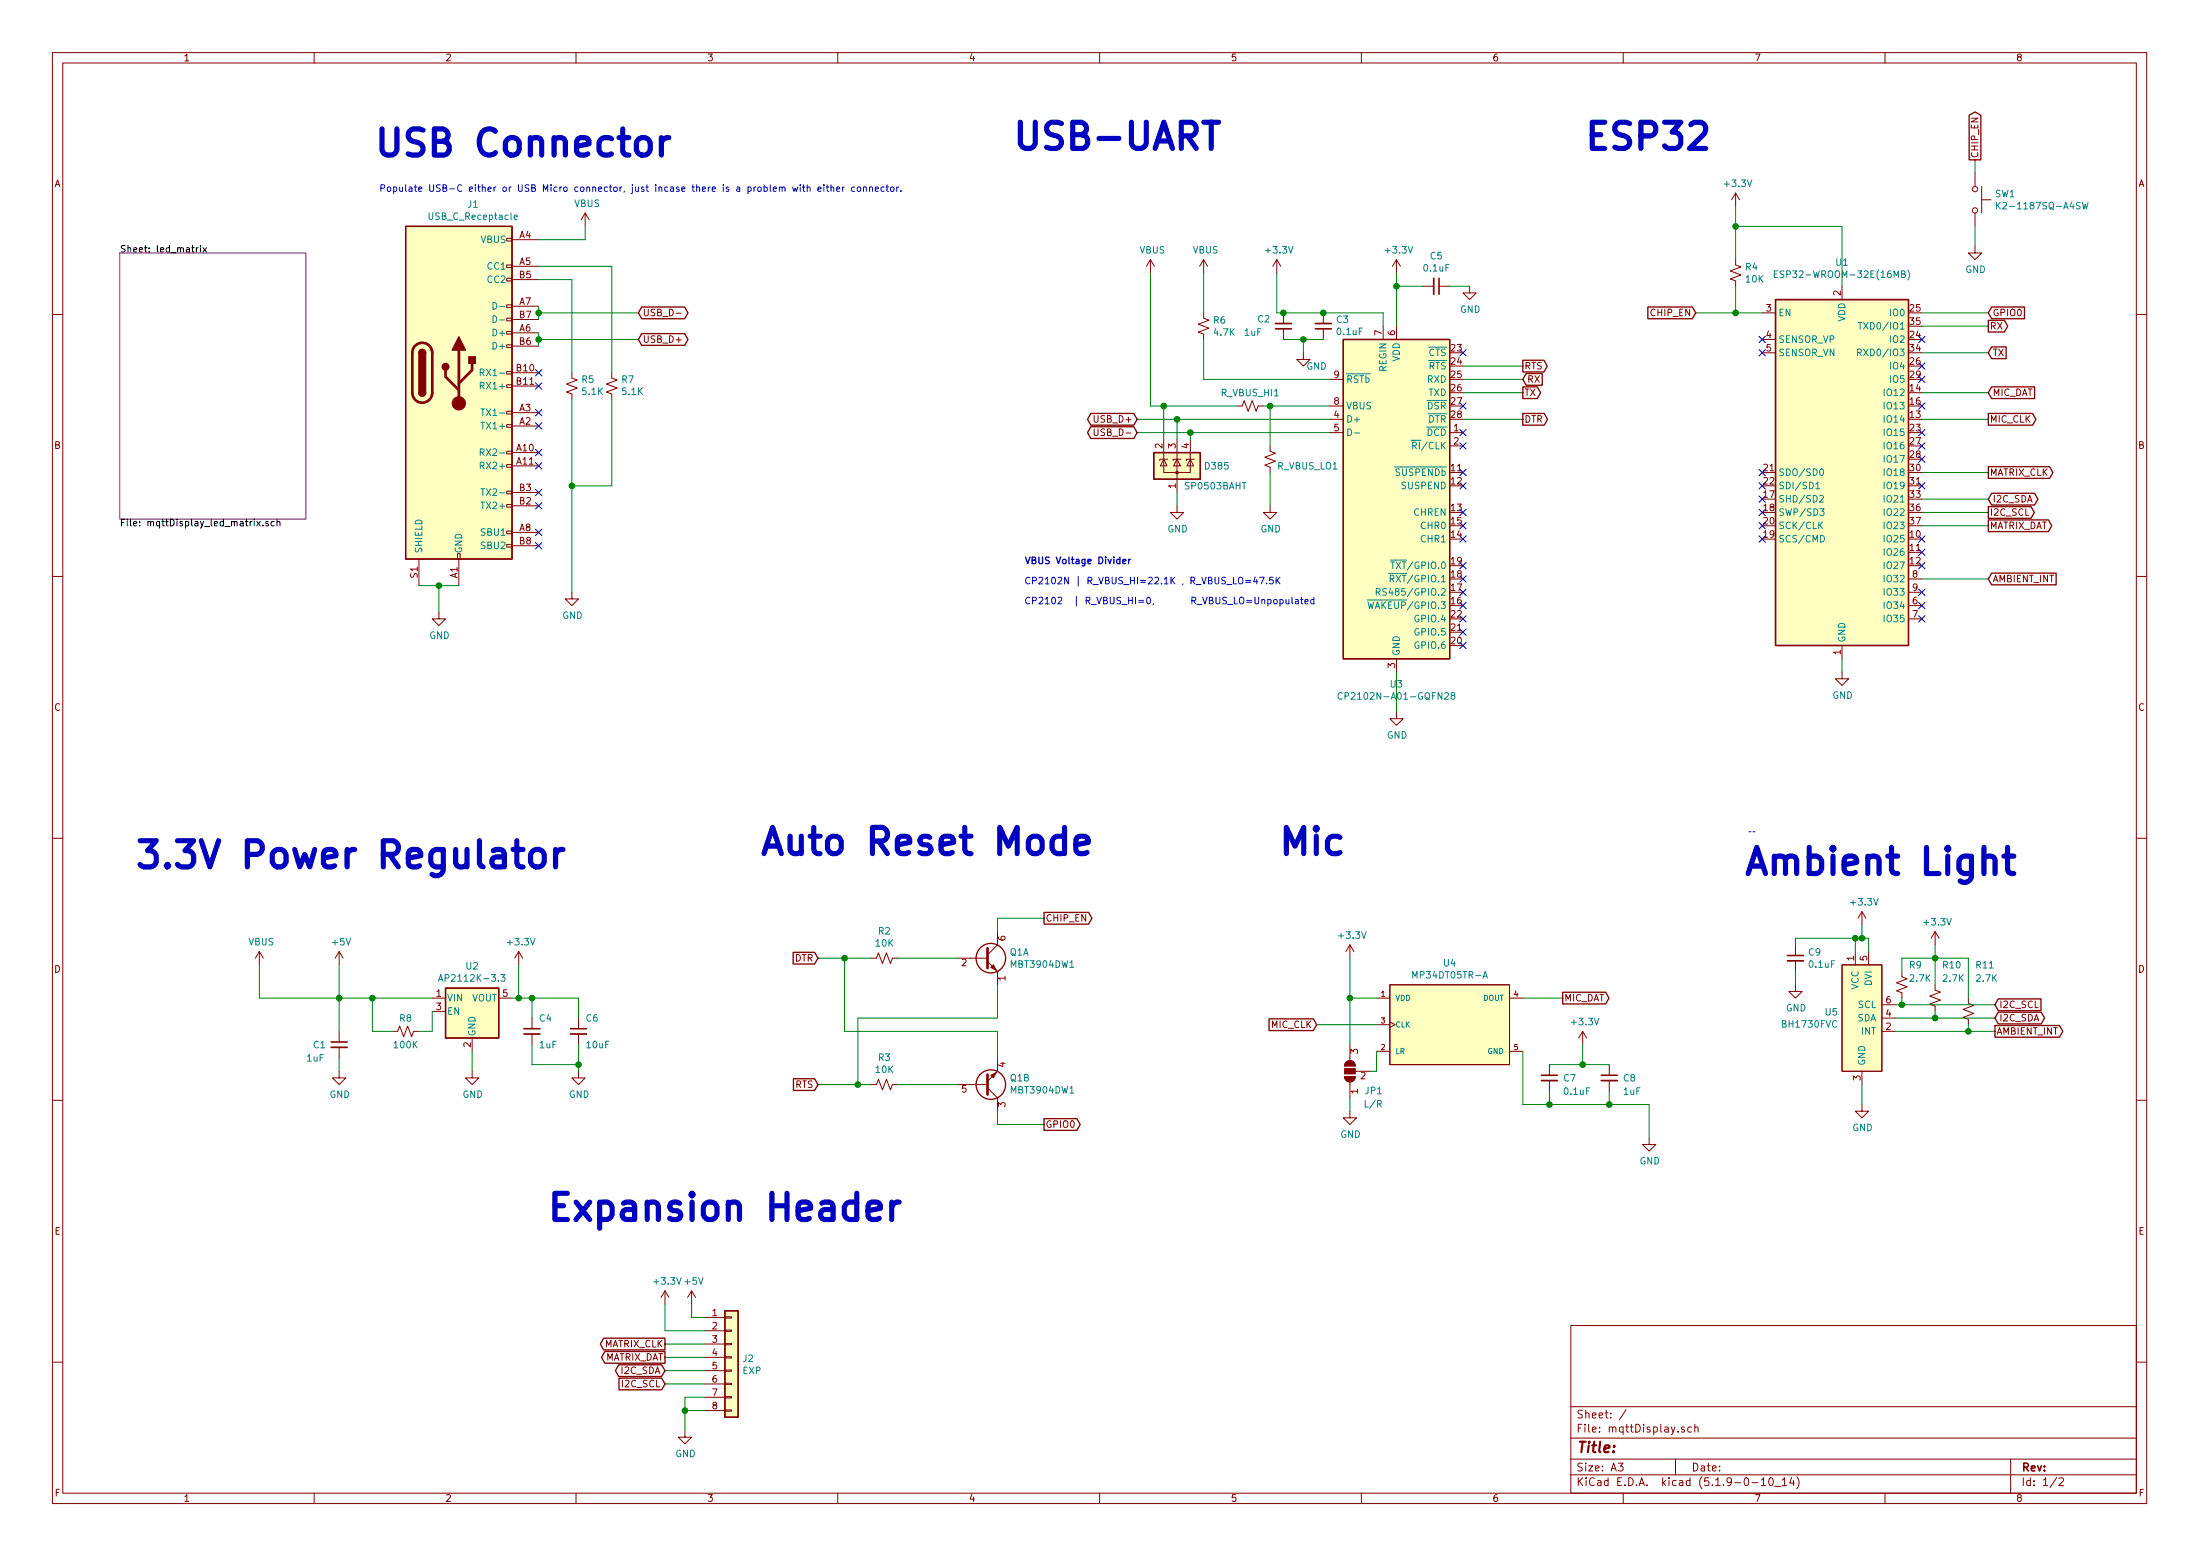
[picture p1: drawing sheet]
EESchema Schematic File Version 4
EELAYER 30 0
EELAYER END
$Descr A3 16535 11693
encoding utf-8
Sheet 1 2
Title ""
Date ""
Rev ""
Comp ""
Comment1 ""
Comment2 ""
Comment3 ""
Comment4 ""
$EndDescr
$Sheet
S 900  1900 1400 2000
U AC18FB37
F0 "led_matrix" 50
F1 "mqttDisplay_led_matrix.sch" 50
$EndSheet
Wire Wire Line
	5000 10300 5300 10300
Wire Wire Line
	5000 10400 5300 10400
Text GLabel 5000 10400 0    50   Input ~ 0
I2C_SCL
Text GLabel 5000 10300 0    50   BiDi ~ 0
I2C_SDA
Connection ~ 5150 10600
Wire Wire Line
	5150 10500 5150 10600
Wire Wire Line
	5300 10500 5150 10500
$Comp
L power:GND #PWR0944
U 1 1
P 5150 10750
F 0 "#PWR0944" H 5150 10500 50  0001 C CNN
F 1 "GND" H 5155 10577 50  0000 C CNN
F 2 "" H 5150 10750 50  0001 C CNN
F 3 "" H 5150 10750 50  0001 C CNN
	1    5150 10750
	1    0    0    -1  
$EndComp
Wire Wire Line
	5150 10600 5150 10750
Wire Wire Line
	5300 10600 5150 10600
Wire Wire Line
	5000 10200 5300 10200
Wire Wire Line
	5000 10100 5300 10100
Text GLabel 5000 10200 0    50   Output ~ 0
MATRIX_DAT
Text GLabel 5000 10100 0    50   Output ~ 0
MATRIX_CLK
$Comp
L Connector_Generic:Conn_01x08 J2
U 1 1
P 5500 10200
F 0 "J2" H 5580 10192 50  0000 L CNN
F 1 "EXP" H 5580 10101 50  0000 L CNN
F 2 "Connector_PinHeader_2.54mm:PinHeader_1x08_P2.54mm_Vertical" H 5500 10200 50  0001 C CNN
F 3 "~" H 5500 10200 50  0001 C CNN
F 4 "C50981" H 5500 10200 50  0001 C CNN "LCSC#"
	1    5500 10200
	1    0    0    -1  
$EndComp
Wire Wire Line
	5000 10000 5300 10000
Wire Wire Line
	5000 9800 5000 10000
Wire Wire Line
	5200 9900 5300 9900
Wire Wire Line
	5200 9800 5200 9900
$Comp
L power:+3.3V #PWR0943
U 1 1
P 5000 9800
F 0 "#PWR0943" H 5000 9650 50  0001 C CNN
F 1 "+3.3V" H 5015 9973 50  0000 C CNN
F 2 "" H 5000 9800 50  0001 C CNN
F 3 "" H 5000 9800 50  0001 C CNN
	1    5000 9800
	1    0    0    -1  
$EndComp
$Comp
L power:+5V #PWR0942
U 1 1
P 5200 9800
F 0 "#PWR0942" H 5200 9650 50  0001 C CNN
F 1 "+5V" H 5215 9973 50  0000 C CNN
F 2 "" H 5200 9800 50  0001 C CNN
F 3 "" H 5200 9800 50  0001 C CNN
	1    5200 9800
	1    0    0    -1  
$EndComp
Text Notes 4100 9200 0    197  ~ 39
Expansion Header
Wire Notes Line
	13150 6250 13200 6250
Text Notes 13100 6600 0    197  ~ 39
Ambient Light
$Comp
L 3340_kicad:BH1730FVC U5
U 1 1
P 14000 7650
F 0 "U5" H 13823 7696 50  0000 R CNN
F 1 "BH1730FVC" H 13823 7605 50  0000 R CNN
F 2 "3340:WSOF6" H 13350 8500 50  0001 C CNN
F 3 "https://datasheet.lcsc.com/szlcsc/ROHM-Semicon-BH1730FVC-TR_C79616.pdf" H 13350 8500 50  0001 C CNN
F 4 "C79616" H 14000 7650 50  0001 C CNN "LCSC#"
	1    14000 7650
	1    0    0    -1  
$EndComp
$Comp
L power:GND #PWR0949
U 1 1
P 14000 8300
F 0 "#PWR0949" H 14000 8050 50  0001 C CNN
F 1 "GND" H 14005 8127 50  0000 C CNN
F 2 "" H 14000 8300 50  0001 C CNN
F 3 "" H 14000 8300 50  0001 C CNN
	1    14000 8300
	1    0    0    -1  
$EndComp
Wire Wire Line
	14000 8300 14000 8150
$Comp
L power:+3.3V #PWR0950
U 1 1
P 14000 6950
F 0 "#PWR0950" H 14000 6800 50  0001 C CNN
F 1 "+3.3V" H 14015 7123 50  0000 C CNN
F 2 "" H 14000 6950 50  0001 C CNN
F 3 "" H 14000 6950 50  0001 C CNN
	1    14000 6950
	1    0    0    -1  
$EndComp
Wire Wire Line
	13950 7150 13950 7050
Wire Wire Line
	13950 7050 14000 7050
Wire Wire Line
	14000 7050 14000 6950
Wire Wire Line
	14050 7150 14050 7050
Wire Wire Line
	14050 7050 14000 7050
Connection ~ 14000 7050
$Comp
L Device:C_Small C9
U 1 1
P 13500 7200
F 0 "C9" H 13592 7246 50  0000 L CNN
F 1 "0.1uF" H 13592 7155 50  0000 L CNN
F 2 "Capacitor_SMD:C_0603_1608Metric_Pad1.08x0.95mm_HandSolder" H 13500 7200 50  0001 C CNN
F 3 "~" H 13500 7200 50  0001 C CNN
F 4 "C478888" H 13500 7200 50  0001 C CNN "LCSC#"
	1    13500 7200
	1    0    0    -1  
$EndComp
$Comp
L power:GND #PWR0951
U 1 1
P 13500 7400
F 0 "#PWR0951" H 13500 7150 50  0001 C CNN
F 1 "GND" H 13505 7227 50  0000 C CNN
F 2 "" H 13500 7400 50  0001 C CNN
F 3 "" H 13500 7400 50  0001 C CNN
	1    13500 7400
	1    0    0    -1  
$EndComp
Wire Wire Line
	13500 7400 13500 7300
Wire Wire Line
	13500 7100 13500 7050
Wire Wire Line
	13500 7050 13950 7050
Connection ~ 13950 7050
Text GLabel 15000 7550 2    50   Input ~ 0
I2C_SCL
Text GLabel 15000 7650 2    50   BiDi ~ 0
I2C_SDA
Text GLabel 15000 7750 2    50   Output ~ 0
AMBIENT_INT
Wire Wire Line
	14250 7750 14800 7750
Wire Wire Line
	14250 7650 14550 7650
Wire Wire Line
	14250 7550 14300 7550
$Comp
L Device:R_Small_US R9
U 1 1
P 14300 7400
F 0 "R9" H 14350 7550 50  0000 L CNN
F 1 "2.7K" H 14350 7450 50  0000 L CNN
F 2 "Resistor_SMD:R_0603_1608Metric_Pad0.98x0.95mm_HandSolder" H 14300 7400 50  0001 C CNN
F 3 "~" H 14300 7400 50  0001 C CNN
F 4 "C403121" H 14300 7400 50  0001 C CNN "LCSC#"
	1    14300 7400
	1    0    0    -1  
$EndComp
$Comp
L Device:R_Small_US R10
U 1 1
P 14550 7500
F 0 "R10" H 14600 7750 50  0000 L CNN
F 1 "2.7K" H 14600 7650 50  0000 L CNN
F 2 "Resistor_SMD:R_0603_1608Metric_Pad0.98x0.95mm_HandSolder" H 14550 7500 50  0001 C CNN
F 3 "~" H 14550 7500 50  0001 C CNN
F 4 "C403121" H 14550 7500 50  0001 C CNN "LCSC#"
	1    14550 7500
	1    0    0    -1  
$EndComp
$Comp
L Device:R_Small_US R11
U 1 1
P 14800 7600
F 0 "R11" H 14850 7950 50  0000 L CNN
F 1 "2.7K" H 14850 7850 50  0000 L CNN
F 2 "Resistor_SMD:R_0603_1608Metric_Pad0.98x0.95mm_HandSolder" H 14800 7600 50  0001 C CNN
F 3 "~" H 14800 7600 50  0001 C CNN
F 4 "C403121" H 14800 7600 50  0001 C CNN "LCSC#"
	1    14800 7600
	1    0    0    -1  
$EndComp
Wire Wire Line
	14800 7750 14800 7700
Connection ~ 14800 7750
Wire Wire Line
	14800 7750 15000 7750
Wire Wire Line
	14550 7650 14550 7600
Connection ~ 14550 7650
Wire Wire Line
	14550 7650 15000 7650
Wire Wire Line
	14300 7550 14300 7500
Connection ~ 14300 7550
Wire Wire Line
	14300 7550 15000 7550
$Comp
L power:+3.3V #PWR0952
U 1 1
P 14550 7100
F 0 "#PWR0952" H 14550 6950 50  0001 C CNN
F 1 "+3.3V" H 14565 7273 50  0000 C CNN
F 2 "" H 14550 7100 50  0001 C CNN
F 3 "" H 14550 7100 50  0001 C CNN
	1    14550 7100
	1    0    0    -1  
$EndComp
Wire Wire Line
	14300 7300 14300 7200
Wire Wire Line
	14300 7200 14550 7200
Wire Wire Line
	14550 7200 14550 7100
Wire Wire Line
	14550 7400 14550 7200
Connection ~ 14550 7200
Wire Wire Line
	14800 7500 14800 7200
Wire Wire Line
	14800 7200 14550 7200
$Comp
L eec:MP34DT05TR-A U4
U 1 1
P 10250 7500
F 0 "U4" H 10900 7765 50  0000 C CNN
F 1 "MP34DT05TR-A" H 10900 7674 50  0000 C CNN
F 2 "STM_MIC:STMicroelectronics-HCLGA-DM00231908-0-3-MFG" H 10250 7900 50  0001 L CNN
F 3 "https://www.st.com/resource/en/datasheet/mp34dt05-a.pdf" H 10250 8000 50  0001 L CNN
F 4 "No" H 10250 8100 50  0001 L CNN "automotive"
F 5 "100pF" H 10250 8200 50  0001 L CNN "capacitance"
F 6 "IC" H 10250 8300 50  0001 L CNN "category"
F 7 "650uA" H 10250 8400 50  0001 L CNN "current"
F 8 "Electromechanical" H 10250 8500 50  0001 L CNN "device class L1"
F 9 "Audio Products" H 10250 8600 50  0001 L CNN "device class L2"
F 10 "Microphones" H 10250 8700 50  0001 L CNN "device class L3"
F 11 "MICROPHONE MEMS DIGITAL PDM OMNI" H 10250 8800 50  0001 L CNN "digikey description"
F 12 "497-17809-1-ND" H 10250 8900 50  0001 L CNN "digikey part number"
F 13 "Omidirectional" H 10250 9000 50  0001 L CNN "direction"
F 14 "2.4MHz" H 10250 9100 50  0001 L CNN "frequency"
F 15 "1.1mm" H 10250 9200 50  0001 L CNN "height"
F 16 "Yes" H 10250 9300 50  0001 L CNN "lead free"
F 17 "41343c4dff45ba6f" H 10250 9400 50  0001 L CNN "library id"
F 18 "STMicroelectronics" H 10250 9500 50  0001 L CNN "manufacturer"
F 19 "3.6V" H 10250 9600 50  0001 L CNN "max supply voltage"
F 20 "1.6V" H 10250 9700 50  0001 L CNN "min supply voltage"
F 21 "MP34DT05: 3.6 V MEMS Audio Sensor Omnidirectional Digital Microphone - HCLGA-4LD" H 10250 9800 50  0001 L CNN "mouser description"
F 22 "511-MP34DT05TR-A" H 10250 9900 50  0001 L CNN "mouser part number"
F 23 "1.8V" H 10250 10000 50  0001 L CNN "operating supply voltage"
F 24 "HCLGA-4" H 10250 10100 50  0001 L CNN "package"
F 25 "Yes" H 10250 10200 50  0001 L CNN "rohs"
F 26 "+85°C" H 10250 10300 50  0001 L CNN "temperature range high"
F 27 "-40°C" H 10250 10400 50  0001 L CNN "temperature range low"
F 28 "C2688664" H 10250 7500 50  0001 C CNN "LCSC#"
	1    10250 7500
	1    0    0    -1  
$EndComp
Text Notes 9600 6450 0    197  ~ 39
Mic
$Comp
L power:+3.3V #PWR0945
U 1 1
P 10150 7200
F 0 "#PWR0945" H 10150 7050 50  0001 C CNN
F 1 "+3.3V" H 10165 7373 50  0000 C CNN
F 2 "" H 10150 7200 50  0001 C CNN
F 3 "" H 10150 7200 50  0001 C CNN
	1    10150 7200
	1    0    0    -1  
$EndComp
Wire Wire Line
	10150 7200 10150 7500
Wire Wire Line
	10150 7500 10350 7500
$Comp
L power:GND #PWR0946
U 1 1
P 12400 8550
F 0 "#PWR0946" H 12400 8300 50  0001 C CNN
F 1 "GND" H 12405 8377 50  0000 C CNN
F 2 "" H 12400 8550 50  0001 C CNN
F 3 "" H 12400 8550 50  0001 C CNN
	1    12400 8550
	1    0    0    -1  
$EndComp
$Comp
L Jumper:SolderJumper_3_Open JP1
U 1 1
P 10150 8050
F 0 "JP1" V 10000 7800 50  0000 L CNN
F 1 "L/R" V 9900 7800 50  0000 L CNN
F 2 "Jumper:SolderJumper-3_P1.3mm_Open_RoundedPad1.0x1.5mm" H 10150 8050 50  0001 C CNN
F 3 "~" H 10150 8050 50  0001 C CNN
F 4 "--" H 10150 8050 50  0001 C CNN "LCSC#"
	1    10150 8050
	0    -1   -1   0   
$EndComp
Connection ~ 10150 7500
$Comp
L power:GND #PWR0947
U 1 1
P 10150 8350
F 0 "#PWR0947" H 10150 8100 50  0001 C CNN
F 1 "GND" H 10155 8177 50  0000 C CNN
F 2 "" H 10150 8350 50  0001 C CNN
F 3 "" H 10150 8350 50  0001 C CNN
	1    10150 8350
	1    0    0    -1  
$EndComp
Text GLabel 9900 7700 0    50   Input ~ 0
MIC_CLK
Wire Wire Line
	9900 7700 10350 7700
Text GLabel 11750 7500 2    50   Output ~ 0
MIC_DAT
Wire Wire Line
	11450 7500 11750 7500
Wire Wire Line
	10150 8350 10150 8250
Wire Wire Line
	10150 7850 10150 7500
Wire Wire Line
	11450 7900 11450 8300
$Comp
L Device:C_Small C7
U 1 1
P 11650 8100
F 0 "C7" H 11750 8100 50  0000 L CNN
F 1 "0.1uF" H 11750 8000 50  0000 L CNN
F 2 "Capacitor_SMD:C_0603_1608Metric_Pad1.08x0.95mm_HandSolder" H 11650 8100 50  0001 C CNN
F 3 "~" H 11650 8100 50  0001 C CNN
F 4 "C478888" H 11650 8100 50  0001 C CNN "LCSC#"
	1    11650 8100
	1    0    0    -1  
$EndComp
$Comp
L Device:C_Small C8
U 1 1
P 12100 8100
F 0 "C8" H 12200 8100 50  0000 L CNN
F 1 "1uF" H 12200 8000 50  0000 L CNN
F 2 "Capacitor_SMD:C_0603_1608Metric_Pad1.08x0.95mm_HandSolder" H 12100 8100 50  0001 C CNN
F 3 "~" H 12100 8100 50  0001 C CNN
F 4 "C272771" H 12100 8100 50  0001 C CNN "LCSC#"
	1    12100 8100
	1    0    0    -1  
$EndComp
Wire Wire Line
	11450 8300 11650 8300
Wire Wire Line
	12400 8300 12400 8550
$Comp
L power:+3.3V #PWR0948
U 1 1
P 11900 7850
F 0 "#PWR0948" H 11900 7700 50  0001 C CNN
F 1 "+3.3V" H 11915 8023 50  0000 C CNN
F 2 "" H 11900 7850 50  0001 C CNN
F 3 "" H 11900 7850 50  0001 C CNN
	1    11900 7850
	1    0    0    -1  
$EndComp
Wire Wire Line
	11650 8000 11900 8000
Wire Wire Line
	11900 8000 11900 7850
Wire Wire Line
	11900 8000 12100 8000
Connection ~ 11900 8000
Wire Wire Line
	11650 8200 11650 8300
Connection ~ 11650 8300
Wire Wire Line
	11650 8300 12100 8300
Wire Wire Line
	12100 8200 12100 8300
Connection ~ 12100 8300
Wire Wire Line
	12100 8300 12400 8300
Wire Wire Line
	10350 7900 10350 8050
Wire Wire Line
	10350 8050 10300 8050
$Comp
L RF_Module:ESP32-WROOM-32D U1
U 1 1
P 13850 3550
F 0 "U1" H 13850 5131 50  0000 C CNN
F 1 "ESP32-WROOM-32E(16MB)" H 13850 5040 50  0000 C CNN
F 2 "RF_Module:ESP32-WROOM-32" H 13850 2050 50  0001 C CNN
F 3 "https://www.espressif.com/sites/default/files/documentation/esp32-wroom-32d_esp32-wroom-32u_datasheet_en.pdf" H 13550 3600 50  0001 C CNN
F 4 "C701343" H 13850 3550 50  0001 C CNN "LCSC#"
	1    13850 3550
	1    0    0    -1  
$EndComp
Text Notes 11900 1150 0    197  ~ 39
ESP32
NoConn ~ 13250 3550
NoConn ~ 13250 3650
NoConn ~ 13250 3750
NoConn ~ 13250 3850
NoConn ~ 13250 3950
NoConn ~ 13250 4050
$Comp
L power:GND #PWR0939
U 1 1
P 13850 5050
F 0 "#PWR0939" H 13850 4800 50  0001 C CNN
F 1 "GND" H 13855 4877 50  0000 C CNN
F 2 "" H 13850 5050 50  0001 C CNN
F 3 "" H 13850 5050 50  0001 C CNN
	1    13850 5050
	1    0    0    -1  
$EndComp
Wire Wire Line
	13850 5050 13850 4950
$Comp
L power:+3.3V #PWR0940
U 1 1
P 13050 1550
F 0 "#PWR0940" H 13050 1400 50  0001 C CNN
F 1 "+3.3V" H 13065 1723 50  0000 C CNN
F 2 "" H 13050 1550 50  0001 C CNN
F 3 "" H 13050 1550 50  0001 C CNN
	1    13050 1550
	1    0    0    -1  
$EndComp
Wire Wire Line
	13050 1550 13050 1700
Wire Wire Line
	13050 1700 13850 1700
Wire Wire Line
	13850 1700 13850 2150
$Comp
L Device:R_Small_US R4
U 1 1
P 13050 2050
F 0 "R4" H 13118 2096 50  0000 L CNN
F 1 "10K" H 13118 2005 50  0000 L CNN
F 2 "Resistor_SMD:R_0603_1608Metric_Pad0.98x0.95mm_HandSolder" H 13050 2050 50  0001 C CNN
F 3 "~" H 13050 2050 50  0001 C CNN
F 4 "C441897" H 13050 2050 50  0001 C CNN "LCSC#"
	1    13050 2050
	1    0    0    -1  
$EndComp
Wire Wire Line
	13050 1950 13050 1700
Connection ~ 13050 1700
Wire Wire Line
	13050 2150 13050 2350
Wire Wire Line
	13050 2350 13250 2350
Text GLabel 12750 2350 0    50   Input ~ 0
CHIP_EN
Wire Wire Line
	12750 2350 13050 2350
Connection ~ 13050 2350
NoConn ~ 13250 2550
NoConn ~ 13250 2650
Text GLabel 14950 2650 2    50   Input ~ 0
TX
Text GLabel 14950 2350 2    50   Input ~ 0
GPIO0
$Comp
L Switch:SW_Push SW1
U 1 1
P 14850 1500
F 0 "SW1" V 14804 1648 50  0000 L CNN
F 1 "K2-1187SQ-A4SW" V 14895 1648 50  0000 L CNN
F 2 "Button_Switch_SMD:SW_SPST_TL3342" H 14850 1700 50  0001 C CNN
F 3 "~" H 14850 1700 50  0001 C CNN
F 4 "C92584" H 14850 1500 50  0001 C CNN "LCSC#"
	1    14850 1500
	0    1    1    0   
$EndComp
$Comp
L power:GND #PWR0941
U 1 1
P 14850 1850
F 0 "#PWR0941" H 14850 1600 50  0001 C CNN
F 1 "GND" H 14855 1677 50  0000 C CNN
F 2 "" H 14850 1850 50  0001 C CNN
F 3 "" H 14850 1850 50  0001 C CNN
	1    14850 1850
	1    0    0    -1  
$EndComp
Wire Wire Line
	14850 1850 14850 1700
Text GLabel 14850 1200 1    50   Output ~ 0
CHIP_EN
Wire Wire Line
	14850 1300 14850 1200
Text GLabel 14950 3550 2    50   Output ~ 0
MATRIX_CLK
Text GLabel 14950 3950 2    50   Output ~ 0
MATRIX_DAT
Wire Wire Line
	14450 3550 14950 3550
Wire Wire Line
	14450 3950 14950 3950
Text GLabel 14950 3850 2    50   Output ~ 0
I2C_SCL
Text GLabel 14950 3750 2    50   BiDi ~ 0
I2C_SDA
Wire Wire Line
	14450 3850 14950 3850
Wire Wire Line
	14450 3750 14950 3750
Text GLabel 14950 3150 2    50   Output ~ 0
MIC_CLK
Text GLabel 14950 2950 2    50   Input ~ 0
MIC_DAT
Wire Wire Line
	14450 3150 14950 3150
Wire Wire Line
	14450 2950 14950 2950
Text GLabel 14950 4350 2    50   Input ~ 0
AMBIENT_INT
Wire Wire Line
	14450 4350 14950 4350
NoConn ~ 14450 2550
Wire Wire Line
	14450 2650 14950 2650
Wire Wire Line
	14450 2450 14950 2450
Wire Wire Line
	14450 2350 14950 2350
NoConn ~ 14450 2750
NoConn ~ 14450 2850
NoConn ~ 14450 3050
NoConn ~ 14450 3250
NoConn ~ 14450 3350
NoConn ~ 14450 3450
NoConn ~ 14450 3650
NoConn ~ 14450 4050
NoConn ~ 14450 4150
NoConn ~ 14450 4250
NoConn ~ 14450 4450
NoConn ~ 14450 4650
NoConn ~ 14450 4550
Text GLabel 14950 2450 2    50   Output ~ 0
RX
Wire Wire Line
	7500 8450 7850 8450
Wire Wire Line
	7500 8350 7500 8450
Wire Wire Line
	7500 6900 7850 6900
Wire Wire Line
	7500 7000 7500 6900
Text GLabel 7850 6900 2    50   Output ~ 0
CHIP_EN
Text GLabel 7850 8450 2    50   Output ~ 0
GPIO0
Wire Wire Line
	6350 7200 6550 7200
Connection ~ 6350 7200
Wire Wire Line
	7500 7750 7500 7950
Wire Wire Line
	6350 7750 7500 7750
Wire Wire Line
	6350 7200 6350 7750
Wire Wire Line
	6450 8150 6550 8150
Connection ~ 6450 8150
Wire Wire Line
	7500 7650 7500 7400
Wire Wire Line
	6450 7650 7500 7650
Wire Wire Line
	6450 8150 6450 7650
Wire Wire Line
	6750 8150 7200 8150
Wire Wire Line
	6150 8150 6450 8150
Wire Wire Line
	6750 7200 7200 7200
Wire Wire Line
	6150 7200 6350 7200
$Comp
L Device:R_Small_US R3
U 1 1
P 6650 8150
F 0 "R3" V 6445 8150 50  0000 C CNN
F 1 "10K" V 6536 8150 50  0000 C CNN
F 2 "Resistor_SMD:R_0603_1608Metric_Pad0.98x0.95mm_HandSolder" H 6650 8150 50  0001 C CNN
F 3 "~" H 6650 8150 50  0001 C CNN
F 4 "C441897" H 6650 8150 50  0001 C CNN "LCSC#"
	1    6650 8150
	0    1    1    0   
$EndComp
$Comp
L Device:R_Small_US R2
U 1 1
P 6650 7200
F 0 "R2" V 6445 7200 50  0000 C CNN
F 1 "10K" V 6536 7200 50  0000 C CNN
F 2 "Resistor_SMD:R_0603_1608Metric_Pad0.98x0.95mm_HandSolder" H 6650 7200 50  0001 C CNN
F 3 "~" H 6650 7200 50  0001 C CNN
F 4 "C441897" H 6650 7200 50  0001 C CNN "LCSC#"
	1    6650 7200
	0    1    1    0   
$EndComp
Text GLabel 6150 7200 0    50   Input ~ 0
DTR
Text GLabel 6150 8150 0    50   Input ~ 0
RTS
Text Notes 5700 6450 0    197  ~ 39
Auto Reset Mode
$Comp
L Transistor_BJT:MBT3904DW1 Q1
U 2 1
P 7400 8150
F 0 "Q1" H 7590 8104 50  0000 L CNN
F 1 "MBT3904DW1" H 7590 8195 50  0000 L CNN
F 2 "Package_TO_SOT_SMD:SOT-363_SC-70-6" H 7600 8250 50  0001 C CNN
F 3 "http://www.onsemi.com/pub_link/Collateral/MBT3904DW1T1-D.PDF" H 7400 8150 50  0001 C CNN
F 4 "C110150" H 7400 8150 50  0001 C CNN "LCSC#"
	2    7400 8150
	1    0    0    1   
$EndComp
$Comp
L Transistor_BJT:MBT3904DW1 Q1
U 1 1
P 7400 7200
F 0 "Q1" H 7590 7246 50  0000 L CNN
F 1 "MBT3904DW1" H 7590 7155 50  0000 L CNN
F 2 "Package_TO_SOT_SMD:SOT-363_SC-70-6" H 7600 7300 50  0001 C CNN
F 3 "http://www.onsemi.com/pub_link/Collateral/MBT3904DW1T1-D.PDF" H 7400 7200 50  0001 C CNN
F 4 "C110150" H 7400 7200 50  0001 C CNN "LCSC#"
	1    7400 7200
	1    0    0    -1  
$EndComp
Wire Wire Line
	11000 3150 11450 3150
Wire Wire Line
	11000 2950 11450 2950
Wire Wire Line
	11000 2850 11450 2850
Wire Wire Line
	11000 2750 11450 2750
Text GLabel 11450 3150 2    50   Output ~ 0
DTR
Text GLabel 11450 2750 2    50   Output ~ 0
RTS
Text GLabel 11450 2950 2    50   Output ~ 0
TX
Text GLabel 11450 2850 2    50   Input ~ 0
RX
Text Notes 7700 4550 0    50   ~ 0
CP2102  | R_VBUS_HI=0,       R_VBUS_LO=Unpopulated
Text Notes 7700 4400 0    50   ~ 0
CP2102N | R_VBUS_HI=22.1K , R_VBUS_LO=47.5K
Connection ~ 9550 3050
Wire Wire Line
	9550 3050 10000 3050
Wire Wire Line
	9550 3550 9550 3800
Wire Wire Line
	9550 3050 9550 3350
Wire Wire Line
	9500 3050 9550 3050
Connection ~ 8750 3050
Wire Wire Line
	8750 3050 9300 3050
$Comp
L Device:R_Small_US R_VBUS_HI1
U 1 1
P 9400 3050
F 0 "R_VBUS_HI1" V 9300 3050 50  0000 C CNN
F 1 "0" V 9300 3100 50  0001 C CNN
F 2 "Resistor_SMD:R_0603_1608Metric_Pad0.98x0.95mm_HandSolder" H 9400 3050 50  0001 C CNN
F 3 "~" H 9400 3050 50  0001 C CNN
F 4 "C100044" H 9400 3050 50  0001 C CNN "LCSC#"
	1    9400 3050
	0    1    1    0   
$EndComp
Text Notes 7700 4250 0    50   ~ 10
VBUS Voltage Divider
$Comp
L power:GND #PWR0938
U 1 1
P 9550 3800
F 0 "#PWR0938" H 9550 3550 50  0001 C CNN
F 1 "GND" H 9555 3627 50  0000 C CNN
F 2 "" H 9550 3800 50  0001 C CNN
F 3 "" H 9550 3800 50  0001 C CNN
	1    9550 3800
	1    0    0    -1  
$EndComp
Wire Wire Line
	8850 3800 8850 3700
$Comp
L Device:R_Small_US R_VBUS_LO1
U 1 1
P 9550 3450
F 0 "R_VBUS_LO1" H 9600 3400 50  0000 L CNN
F 1 "0" H 9618 3405 50  0001 L CNN
F 2 "Resistor_SMD:R_0603_1608Metric_Pad0.98x0.95mm_HandSolder" H 9550 3450 50  0001 C CNN
F 3 "~" H 9550 3450 50  0001 C CNN
F 4 "C100044" H 9550 3450 50  0001 C CNN "LCSC#"
	1    9550 3450
	1    0    0    -1  
$EndComp
Wire Wire Line
	8950 3250 10000 3250
Connection ~ 8950 3250
Wire Wire Line
	8950 3300 8950 3250
Wire Wire Line
	8850 3150 10000 3150
Connection ~ 8850 3150
Wire Wire Line
	8850 3300 8850 3150
Wire Wire Line
	8750 3300 8750 3050
Wire Wire Line
	8550 3250 8950 3250
Wire Wire Line
	8550 3150 8850 3150
Wire Wire Line
	8650 3050 8750 3050
$Comp
L power:GND #PWR0937
U 1 1
P 8850 3800
F 0 "#PWR0937" H 8850 3550 50  0001 C CNN
F 1 "GND" H 8855 3627 50  0000 C CNN
F 2 "" H 8850 3800 50  0001 C CNN
F 3 "" H 8850 3800 50  0001 C CNN
	1    8850 3800
	1    0    0    -1  
$EndComp
$Comp
L Power_Protection:SP0503BAHT D385
U 1 1
P 8850 3500
F 0 "D385" H 9050 3500 50  0000 L CNN
F 1 "SP0503BAHT" H 8900 3350 50  0000 L CNN
F 2 "Package_TO_SOT_SMD:SOT-143" H 9075 3450 50  0001 L CNN
F 3 "http://www.littelfuse.com/~/media/files/littelfuse/technical%20resources/documents/data%20sheets/sp05xxba.pdf" H 8975 3625 50  0001 C CNN
F 4 "C7074" H 8850 3500 50  0001 C CNN "LCSC#"
	1    8850 3500
	1    0    0    -1  
$EndComp
Wire Wire Line
	8650 2050 8650 3050
$Comp
L power:VBUS #PWR0936
U 1 1
P 8650 2050
F 0 "#PWR0936" H 8650 1900 50  0001 C CNN
F 1 "VBUS" H 8665 2223 50  0000 C CNN
F 2 "" H 8650 2050 50  0001 C CNN
F 3 "" H 8650 2050 50  0001 C CNN
	1    8650 2050
	1    0    0    -1  
$EndComp
Wire Wire Line
	9050 2850 10000 2850
Wire Wire Line
	9050 2550 9050 2850
Wire Wire Line
	9050 2050 9050 2350
$Comp
L power:VBUS #PWR0935
U 1 1
P 9050 2050
F 0 "#PWR0935" H 9050 1900 50  0001 C CNN
F 1 "VBUS" H 9065 2223 50  0000 C CNN
F 2 "" H 9050 2050 50  0001 C CNN
F 3 "" H 9050 2050 50  0001 C CNN
	1    9050 2050
	1    0    0    -1  
$EndComp
Connection ~ 9650 2350
Wire Wire Line
	9600 2350 9650 2350
Wire Wire Line
	9600 2050 9600 2350
Wire Wire Line
	9800 2550 9950 2550
Connection ~ 9800 2550
Wire Wire Line
	9800 2550 9800 2650
Wire Wire Line
	9650 2550 9800 2550
Wire Wire Line
	9950 2350 10400 2350
Connection ~ 9950 2350
Wire Wire Line
	9650 2350 9950 2350
$Comp
L power:GND #PWR0934
U 1 1
P 9800 2650
F 0 "#PWR0934" H 9800 2400 50  0001 C CNN
F 1 "GND" H 9900 2550 50  0000 C CNN
F 2 "" H 9800 2650 50  0001 C CNN
F 3 "" H 9800 2650 50  0001 C CNN
	1    9800 2650
	1    0    0    -1  
$EndComp
$Comp
L Device:C_Small C2
U 1 1
P 9650 2450
F 0 "C2" H 9850 2400 50  0000 R CNN
F 1 "1uF" H 9950 2500 50  0000 R CNN
F 2 "Capacitor_SMD:C_0603_1608Metric_Pad1.08x0.95mm_HandSolder" H 9650 2450 50  0001 C CNN
F 3 "~" H 9650 2450 50  0001 C CNN
F 4 "C272771" H 9650 2450 50  0001 C CNN "LCSC#"
	1    9650 2450
	-1   0    0    1   
$EndComp
$Comp
L Device:C_Small C3
U 1 1
P 9950 2450
F 0 "C3" H 9858 2404 50  0000 R CNN
F 1 "0.1uF" H 9858 2495 50  0000 R CNN
F 2 "Capacitor_SMD:C_0603_1608Metric_Pad1.08x0.95mm_HandSolder" H 9950 2450 50  0001 C CNN
F 3 "~" H 9950 2450 50  0001 C CNN
F 4 "C478888" H 9950 2450 50  0001 C CNN "LCSC#"
	1    9950 2450
	-1   0    0    1   
$EndComp
Wire Wire Line
	10900 2150 11050 2150
Wire Wire Line
	10500 2150 10500 2450
Connection ~ 10500 2150
Wire Wire Line
	10500 2150 10700 2150
Wire Wire Line
	10500 2050 10500 2150
$Comp
L power:GND #PWR0933
U 1 1
P 11050 2150
F 0 "#PWR0933" H 11050 1900 50  0001 C CNN
F 1 "GND" H 11055 1977 50  0000 C CNN
F 2 "" H 11050 2150 50  0001 C CNN
F 3 "" H 11050 2150 50  0001 C CNN
	1    11050 2150
	1    0    0    -1  
$EndComp
$Comp
L Device:C_Small C5
U 1 1
P 10800 2150
F 0 "C5" V 10571 2150 50  0000 C CNN
F 1 "0.1uF" V 10662 2150 50  0000 C CNN
F 2 "Capacitor_SMD:C_0603_1608Metric_Pad1.08x0.95mm_HandSolder" H 10800 2150 50  0001 C CNN
F 3 "~" H 10800 2150 50  0001 C CNN
F 4 "C478888" H 10800 2150 50  0001 C CNN "LCSC#"
	1    10800 2150
	0    1    1    0   
$EndComp
$Comp
L Device:R_Small_US R6
U 1 1
P 9050 2450
F 0 "R6" H 9118 2496 50  0000 L CNN
F 1 "4.7K" H 9118 2405 50  0000 L CNN
F 2 "Resistor_SMD:R_0603_1608Metric_Pad0.98x0.95mm_HandSolder" H 9050 2450 50  0001 C CNN
F 3 "~" H 9050 2450 50  0001 C CNN
F 4 "C163915" H 9050 2450 50  0001 C CNN "LCSC#"
	1    9050 2450
	1    0    0    -1  
$EndComp
$Comp
L power:+3.3V #PWR0932
U 1 1
P 10500 2050
F 0 "#PWR0932" H 10500 1900 50  0001 C CNN
F 1 "+3.3V" H 10515 2223 50  0000 C CNN
F 2 "" H 10500 2050 50  0001 C CNN
F 3 "" H 10500 2050 50  0001 C CNN
	1    10500 2050
	1    0    0    -1  
$EndComp
Text GLabel 8550 3250 0    50   BiDi ~ 0
USB_D-
Text GLabel 8550 3150 0    50   BiDi ~ 0
USB_D+
Wire Wire Line
	10400 2450 10400 2350
Wire Wire Line
	10500 5350 10500 5050
$Comp
L power:GND #PWR0930
U 1 1
P 10500 5350
F 0 "#PWR0930" H 10500 5100 50  0001 C CNN
F 1 "GND" H 10505 5177 50  0000 C CNN
F 2 "" H 10500 5350 50  0001 C CNN
F 3 "" H 10500 5350 50  0001 C CNN
	1    10500 5350
	1    0    0    -1  
$EndComp
NoConn ~ 11000 4850
NoConn ~ 11000 4750
NoConn ~ 11000 4650
NoConn ~ 11000 4550
NoConn ~ 11000 4450
NoConn ~ 11000 4350
NoConn ~ 11000 4250
NoConn ~ 11000 4050
NoConn ~ 11000 3950
NoConn ~ 11000 3850
NoConn ~ 11000 3650
NoConn ~ 11000 3550
NoConn ~ 11000 3350
NoConn ~ 11000 3250
NoConn ~ 11000 3050
NoConn ~ 11000 2650
Text Notes 7600 1150 0    197  ~ 39
USB-UART
$Comp
L Interface_USB:CP2102N-A01-GQFN28 U3
U 1 1
P 10500 3750
F 0 "U3" H 10500 2361 50  0000 C CNN
F 1 "CP2102N-A01-GQFN28" H 10500 2270 50  0000 C CNN
F 2 "Package_DFN_QFN:QFN-28-1EP_5x5mm_P0.5mm_EP3.35x3.35mm" H 10950 2550 50  0001 L CNN
F 3 "https://www.silabs.com/documents/public/data-sheets/cp2102n-datasheet.pdf" H 10550 3000 50  0001 C CNN
F 4 "C6568" H 10500 3750 50  0001 C CNN "LCSC#"
	1    10500 3750
	1    0    0    -1  
$EndComp
Text Notes 2800 1200 0    197  ~ 39
USB Connector
Text Notes 2850 1450 0    50   ~ 0
Populate USB-C either or USB Micro connector, just incase there is a problem with either connector.
Wire Wire Line
	4050 2550 4050 2600
Connection ~ 4050 2550
Wire Wire Line
	4050 2550 4800 2550
Text GLabel 4800 2550 2    50   BiDi ~ 0
USB_D+
Wire Wire Line
	4050 2350 4050 2400
Connection ~ 4050 2350
Wire Wire Line
	4050 2350 4800 2350
Text GLabel 4800 2350 2    50   BiDi ~ 0
USB_D-
NoConn ~ 4050 2800
NoConn ~ 4050 2900
NoConn ~ 4050 3100
NoConn ~ 4050 3200
NoConn ~ 4050 3400
NoConn ~ 4050 3500
NoConn ~ 4050 3700
NoConn ~ 4050 3800
NoConn ~ 4050 4000
NoConn ~ 4050 4100
Wire Wire Line
	4300 3650 4300 4450
Connection ~ 4300 3650
Wire Wire Line
	4600 3650 4300 3650
Wire Wire Line
	4600 3000 4600 3650
Wire Wire Line
	4600 2000 4600 2800
Wire Wire Line
	4050 2000 4600 2000
$Comp
L Device:R_Small_US R7
U 1 1
P 4600 2900
F 0 "R7" H 4532 2854 50  0000 R CNN
F 1 "5.1K" H 4532 2945 50  0000 R CNN
F 2 "Resistor_SMD:R_0603_1608Metric_Pad0.98x0.95mm_HandSolder" H 4600 2900 50  0001 C CNN
F 3 "~" H 4600 2900 50  0001 C CNN
F 4 "C14677" H 4600 2900 50  0001 C CNN "LCSC#"
	1    4600 2900
	-1   0    0    1   
$EndComp
Wire Wire Line
	4300 3000 4300 3650
$Comp
L power:GND #PWR0925
U 1 1
P 4300 4450
F 0 "#PWR0925" H 4300 4200 50  0001 C CNN
F 1 "GND" H 4305 4277 50  0000 C CNN
F 2 "" H 4300 4450 50  0001 C CNN
F 3 "" H 4300 4450 50  0001 C CNN
	1    4300 4450
	1    0    0    -1  
$EndComp
Wire Wire Line
	4300 2100 4300 2800
Wire Wire Line
	4050 2100 4300 2100
$Comp
L Device:R_Small_US R5
U 1 1
P 4300 2900
F 0 "R5" H 4232 2854 50  0000 R CNN
F 1 "5.1K" H 4232 2945 50  0000 R CNN
F 2 "Resistor_SMD:R_0603_1608Metric_Pad0.98x0.95mm_HandSolder" H 4300 2900 50  0001 C CNN
F 3 "~" H 4300 2900 50  0001 C CNN
F 4 "C14677" H 4300 2900 50  0001 C CNN "LCSC#"
	1    4300 2900
	-1   0    0    1   
$EndComp
Wire Wire Line
	4400 1800 4400 1700
Wire Wire Line
	4050 1800 4400 1800
$Comp
L power:VBUS #PWR0924
U 1 1
P 4400 1700
F 0 "#PWR0924" H 4400 1550 50  0001 C CNN
F 1 "VBUS" H 4415 1873 50  0000 C CNN
F 2 "" H 4400 1700 50  0001 C CNN
F 3 "" H 4400 1700 50  0001 C CNN
	1    4400 1700
	1    0    0    -1  
$EndComp
Wire Wire Line
	4050 2300 4050 2350
Wire Wire Line
	4050 2500 4050 2550
Connection ~ 3300 4400
Wire Wire Line
	3300 4400 3450 4400
Wire Wire Line
	3300 4400 3300 4600
Wire Wire Line
	3150 4400 3300 4400
$Comp
L power:GND #PWR0923
U 1 1
P 3300 4600
F 0 "#PWR0923" H 3300 4350 50  0001 C CNN
F 1 "GND" H 3305 4427 50  0000 C CNN
F 2 "" H 3300 4600 50  0001 C CNN
F 3 "" H 3300 4600 50  0001 C CNN
	1    3300 4600
	1    0    0    -1  
$EndComp
$Comp
L Connector:USB_C_Receptacle J1
U 1 1
P 3450 2800
F 0 "J1" H 3557 4067 50  0000 C CNN
F 1 "USB_C_Receptacle" H 3557 3976 50  0000 C CNN
F 2 "Connector_USB:USB_C_Receptacle_JING_EXTENSION_C168704_USB2_VERTICAL" H 3600 2800 50  0001 C CNN
F 3 "https://www.usb.org/sites/default/files/documents/usb_type-c.zip" H 3600 2800 50  0001 C CNN
F 4 "C168704" H 3450 2800 50  0001 C CNN "LCSC#"
	1    3450 2800
	1    0    0    -1  
$EndComp
Wire Wire Line
	1950 7500 2550 7500
Text Notes 1000 6550 0    197  ~ 39
3.3V Power Regulator
Wire Wire Line
	4350 8050 4350 8000
Wire Wire Line
	3900 7500 4000 7500
Connection ~ 3900 7500
Wire Wire Line
	3900 7250 3900 7500
Wire Wire Line
	3850 7500 3900 7500
$Comp
L power:+3.3V #PWR0922
U 1 1
P 3900 7250
F 0 "#PWR0922" H 3900 7100 50  0001 C CNN
F 1 "+3.3V" H 3915 7423 50  0000 C CNN
F 2 "" H 3900 7250 50  0001 C CNN
F 3 "" H 3900 7250 50  0001 C CNN
	1    3900 7250
	1    0    0    -1  
$EndComp
$Comp
L power:+5V #PWR0921
U 1 1
P 2550 7250
F 0 "#PWR0921" H 2550 7100 50  0001 C CNN
F 1 "+5V" H 2565 7423 50  0000 C CNN
F 2 "" H 2550 7250 50  0001 C CNN
F 3 "" H 2550 7250 50  0001 C CNN
	1    2550 7250
	1    0    0    -1  
$EndComp
Wire Wire Line
	1950 7250 1950 7500
$Comp
L power:VBUS #PWR0920
U 1 1
P 1950 7250
F 0 "#PWR0920" H 1950 7100 50  0001 C CNN
F 1 "VBUS" H 1965 7423 50  0000 C CNN
F 2 "" H 1950 7250 50  0001 C CNN
F 3 "" H 1950 7250 50  0001 C CNN
	1    1950 7250
	1    0    0    -1  
$EndComp
Wire Wire Line
	2550 7500 2550 7750
Wire Wire Line
	2550 7950 2550 8050
Connection ~ 2550 7500
Wire Wire Line
	2550 7250 2550 7500
$Comp
L Device:C_Small C4
U 1 1
P 4000 7750
F 0 "C4" H 4050 7850 50  0000 L CNN
F 1 "1uF" H 4050 7650 50  0000 L CNN
F 2 "Capacitor_SMD:C_0603_1608Metric_Pad1.08x0.95mm_HandSolder" H 4000 7750 50  0001 C CNN
F 3 "~" H 4000 7750 50  0001 C CNN
F 4 "C272771" H 4000 7750 50  0001 C CNN "LCSC#"
	1    4000 7750
	1    0    0    -1  
$EndComp
Wire Wire Line
	2800 7500 3250 7500
Connection ~ 2800 7500
Wire Wire Line
	2800 7750 2800 7500
Wire Wire Line
	2950 7750 2800 7750
Wire Wire Line
	2550 7500 2800 7500
$Comp
L Device:C_Small C1
U 1 1
P 2550 7850
F 0 "C1" H 2350 7850 50  0000 L CNN
F 1 "1uF" H 2300 7750 50  0000 L CNN
F 2 "Capacitor_SMD:C_0603_1608Metric_Pad1.08x0.95mm_HandSolder" H 2550 7850 50  0001 C CNN
F 3 "~" H 2550 7850 50  0001 C CNN
F 4 "C272771" H 2550 7850 50  0001 C CNN "LCSC#"
	1    2550 7850
	1    0    0    -1  
$EndComp
Wire Wire Line
	3250 7750 3250 7600
Wire Wire Line
	3150 7750 3250 7750
Connection ~ 4350 8000
Wire Wire Line
	4350 7850 4350 8000
Wire Wire Line
	4000 8000 4350 8000
Wire Wire Line
	4000 7850 4000 8000
Wire Wire Line
	4000 7500 4350 7500
Connection ~ 4000 7500
Wire Wire Line
	4000 7650 4000 7500
Wire Wire Line
	4350 7500 4350 7650
$Comp
L Device:C_Small C6
U 1 1
P 4350 7750
F 0 "C6" H 4400 7850 50  0000 L CNN
F 1 "10uF" H 4400 7650 50  0000 L CNN
F 2 "Capacitor_SMD:C_0603_1608Metric_Pad1.08x0.95mm_HandSolder" H 4350 7750 50  0001 C CNN
F 3 "~" H 4350 7750 50  0001 C CNN
F 4 "C19702" H 4350 7750 50  0001 C CNN "LCSC#"
	1    4350 7750
	1    0    0    -1  
$EndComp
Wire Wire Line
	3550 7900 3550 8050
$Comp
L power:GND #PWR0919
U 1 1
P 2550 8050
F 0 "#PWR0919" H 2550 7800 50  0001 C CNN
F 1 "GND" H 2555 7877 50  0000 C CNN
F 2 "" H 2550 8050 50  0001 C CNN
F 3 "" H 2550 8050 50  0001 C CNN
	1    2550 8050
	1    0    0    -1  
$EndComp
$Comp
L power:GND #PWR0918
U 1 1
P 4350 8050
F 0 "#PWR0918" H 4350 7800 50  0001 C CNN
F 1 "GND" H 4355 7877 50  0000 C CNN
F 2 "" H 4350 8050 50  0001 C CNN
F 3 "" H 4350 8050 50  0001 C CNN
	1    4350 8050
	1    0    0    -1  
$EndComp
$Comp
L power:GND #PWR0917
U 1 1
P 3550 8050
F 0 "#PWR0917" H 3550 7800 50  0001 C CNN
F 1 "GND" H 3555 7877 50  0000 C CNN
F 2 "" H 3550 8050 50  0001 C CNN
F 3 "" H 3550 8050 50  0001 C CNN
	1    3550 8050
	1    0    0    -1  
$EndComp
$Comp
L Device:R_Small_US R8
U 1 1
P 3050 7750
F 0 "R8" V 2950 7750 50  0000 C CNN
F 1 "100K" V 3150 7750 50  0000 C CNN
F 2 "Resistor_SMD:R_0603_1608Metric_Pad0.98x0.95mm_HandSolder" H 3050 7750 50  0001 C CNN
F 3 "~" H 3050 7750 50  0001 C CNN
F 4 "C189597" H 3050 7750 50  0001 C CNN "LCSC#"
	1    3050 7750
	0    1    1    0   
$EndComp
$Comp
L Regulator_Linear:AP2112K-3.3 U2
U 1 1
P 3550 7600
F 0 "U2" H 3550 7942 50  0000 C CNN
F 1 "AP2112K-3.3" H 3550 7851 50  0000 C CNN
F 2 "Package_TO_SOT_SMD:SOT-23-5" H 3550 7925 50  0001 C CNN
F 3 "https://www.diodes.com/assets/Datasheets/AP2112.pdf" H 3550 7700 50  0001 C CNN
F 4 "C51118" H 3550 7600 50  0001 C CNN "LCSC#"
	1    3550 7600
	1    0    0    -1  
$EndComp
$Comp
L power:+3.3V #PWR0926
U 1 1
P 9600 2050
F 0 "#PWR0926" H 9600 1900 50  0001 C CNN
F 1 "+3.3V" H 9615 2223 50  0000 C CNN
F 2 "" H 9600 2050 50  0001 C CNN
F 3 "" H 9600 2050 50  0001 C CNN
	1    9600 2050
	1    0    0    -1  
$EndComp
$EndSCHEMATC
